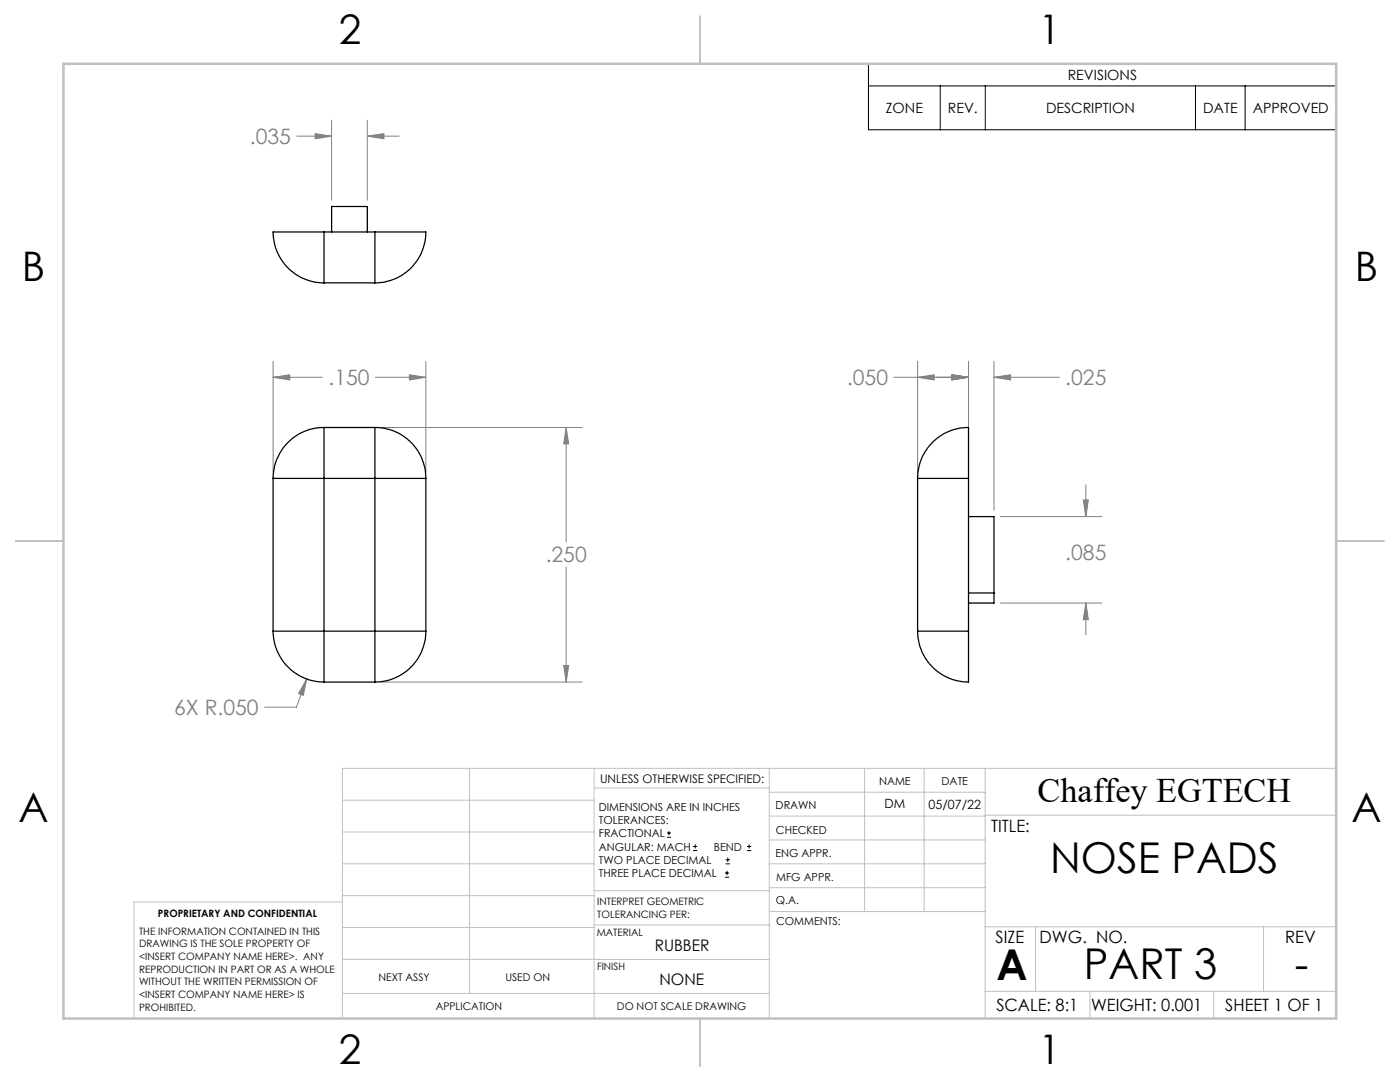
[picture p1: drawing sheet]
<svg xmlns="http://www.w3.org/2000/svg" width="279mm" height="216mm" viewBox="0 0 279 216" stroke-linecap="round" stroke-linejoin="round" font-family="sans-serif">
<g fill="none" stroke="#000" stroke-width=".2">
<path d="M173.3 12.7h93.4v13.2h-93.4zM173.3 17.1h93.4M187.6 17.1v8.8M196.6 17.1v8.8M238.6 17.1v8.8M248.5 17.1v8.8M133.1 167.1h.8M133.1 166.2h.8M133.5 165.8v.9M138.3 169.7h.8M138.3 168.9h.8M138.7 168.5v.8"/>
<path d="M144.7 175h.8M144.7 174.2h.8M144.8 172.4h.9M144.8 171.6h.9M145.1 173.8v.8M145.2 171.1v.9M149.1 169.7h.8M149.1 168.9h.8M149.5 168.5v.8"/>
</g>
<g fill="none" stroke="#808080" stroke-width=".2">
<path d="M59.2 27.2h7M62.9 26.7l3.3 .5-3.3 .5zM66.2 24v15.9M73.3 27.2l3.3-.5v1zM73.3 24v15.9M73.3 27.2h6.4M54.5 75.3l3.3-.5v1zM54.5 72.1v22.1M54.5 75.3h9.8M74.9 75.3h10.1M81.7 74.8l3.3 .5-3.3 .5zM85 72.1v22.1"/>
<path d="M178.4 75.3h14.9M183.1 75.3l3.3-.5v1zM183.1 72.1v22.1M190 74.8l3.3 .5-3.3 .5zM193.3 72.1v22.1M198.4 75.3l3.3-.5v1zM198.4 75.3h13M198.4 72.1v29.7M76.1 85.3h40.1M113 85.3l.5 3.3h-1zM113 85.3v22.8M216.2 99.8h1l-.5 3.3z"/>
<path d="M216.7 96.7v6.4M113 113.2v22.9M199.6 103.1h20.3M61.2 135.5l-.7 3.2-.9-.3zM61.2 135.5l-2 5.6h-6.4M76.1 136.1h40.1M112.5 132.8h1l-.5 3.3zM199.6 120.3h20.3M216.7 120.3l.5 3.3h-1zM216.7 120.3v6.4"/>
</g>
<g fill="none" stroke="#c0c0c0" stroke-width=".2">
<path d="M68.3 159.7h50.3M93.7 153.3v44.9M118.6 153.3v49.9M118.6 157.2h34.9M153.5 153.3v49.9M153.5 158.1h43.1M172.5 153.3v28.6M184.4 153.3v28.6M196.6 153.3v49.9M266.7 153.3h-198.4v49.9M68.3 178.7h50.3M68.3 172.4h50.3"/>
<path d="M68.3 166h50.3M68.3 180h-41.6v23.2M118.6 177.7h35M153.5 167.6h43.1M153.5 162.8h43.1M153.5 172.4h43.1M153.5 177.1h43.1M196.6 162.7h70.1M68.3 198.2h85.2M68.3 191.4l85.2 .1M68.3 185.1h50.3M118.6 184.6h35"/>
<path d="M153.6 181.9h43M196.6 197.8h70.1M196.6 184.9h70.1M206.7 184.9v12.9M217.5 197.8v5.4M242.2 197.8v5.4M252.2 184.9v12.9"/>
</g>
<path d="M139.7 3.2v9.5M3.1 107.9h9.6M266.7 107.9h9.5M139.7 203.2v9.6" fill="none" stroke="#c0c0c0" stroke-width=".25"/>
<path d="M12.7 12.7h254v190.5h-254z" fill="none" stroke="#c0c0c0" stroke-width=".5"/>
<path d="M113 85.3l.5 3.3h-1zM112.5 132.8h1l-.5 3.3zM54.5 75.3l3.3-.5v1zM81.7 74.8l3.3 .5-3.3 .5zM61.2 135.5l-1.6 2.9 .9 .3zM62.9 26.7l3.3 .5-3.3 .5zM73.3 27.2l3.3-.5v1zM216.2 99.8h1l-.5 3.3zM216.7 120.3l.5 3.3h-1zM190 74.8l3.3 .5-3.3 .5zM198.4 75.3l3.3-.5v1zM190 74.8l3.3 .5-3.3 .5zM183.1 75.3l3.3-.5v1z" fill="#808080"/>
<g fill="none" stroke="#000" stroke-width=".25">
<path d="M64.7 46.3v10.1M64.7 46.3h-10.1a10 10 0 0 0 10.1 10.1M64.7 56.4h10.1M64.7 46.3h10.1M66.2 46.3v-5.1h7.1v5.1M74.8 46.3v10.1M74.8 46.3h10.1a10 10 0 0 1-10.1 10.1M54.5 95.5h10.2M54.5 95.5v30.4M64.7 85.3v10.2M64.7 85.3a10.2 10.2 0 0 0-10.2 10.2M64.7 95.5h10.1"/>
<path d="M64.7 85.3h10.1M64.7 95.5v30.4M74.8 85.3v10.2M74.8 95.5h10.2M74.8 85.3a10.1 10.1 0 0 1 10.2 10.2M74.8 95.5v30.4M85 95.5v30.4M183.1 95.5h10.2M183.1 95.5a10 10 0 0 1 10.2-10.1v10.1M183.1 95.5v30.4M193.3 95.5v30.4M193.3 118.3h5.1"/>
<path d="M193.3 103.1h5.1v17.2h-5.1M54.5 125.9h10.2M54.5 125.9a10.2 10.2 0 0 0 10.2 10.2M64.7 125.9v10.2M64.7 136.1h10.1M64.7 125.9h10.1M74.8 125.9v10.2M74.8 125.9h10.2M85 125.9a10.2 10.2 0 0 1-10.2 10.2M183.1 125.9h10.2M183.1 125.9a10.1 10.1 0 0 0 10.2 10.1v-10.1"/>
</g>
<g font-size="8.5">
<text x="209.6" y="174.2">NOSE PADS</text>
<text x="198.9" y="195.5">A</text>
<text x="216.3" y="195.4">PART 3</text>
<text x="258.4" y="195.4">-</text>
</g>
<g font-size="8.1">
<text x="67.6" y="8.9">2</text>
<text x="207.3" y="8.9">1</text>
<text x="4.4" y="56.1">B</text>
<text x="270.4" y="56.1">B</text>
<text x="3.7" y="164.1">A</text>
<text x="269.7" y="164.1">A</text>
<text x="67.6" y="212.4">2</text>
<text x="207.3" y="212.4">1</text>
</g>
<text font-size="6.9" x="207.1" y="160.1">Chaffey EGTECH</text>
<g font-size="4.2" fill="#808080">
<text x="49.9" y="28.8">.035</text>
<text x="65.6" y="76.9">.150</text>
<text x="169" y="76.9">.050</text>
<text x="212.6" y="76.9">.025</text>
<text x="108.9" y="112.2">.250</text>
<text x="212.6" y="111.7">.085</text>
<text x="34.8" y="142.7">6X R.050</text>
</g>
<g font-size="3.4">
<text x="197.8" y="166">TITLE:</text>
<text x="198.7" y="188.1">SIZE</text>
<text x="207.5" y="188.1">DWG. NO.</text>
<text x="256.5" y="188.2">REV</text>
<text x="198.8" y="201.7">SCALE: 8:1</text>
<text x="217.7" y="201.8">WEIGHT: 0.001</text>
<text x="244.5" y="201.7">SHEET 1 OF 1</text>
</g>
<g font-size="3.2">
<text x="130.7" y="189.8">RUBBER</text>
<text x="131.6" y="196.6">NONE</text>
</g>
<g font-size="2.8">
<text x="213.1" y="16">REVISIONS</text>
<text x="176.8" y="22.6">ZONE</text>
<text x="189.2" y="22.6">REV.</text>
<text x="208.8" y="22.6">DESCRIPTION</text>
<text x="240.1" y="22.6">DATE</text>
<text x="250" y="22.6">APPROVED</text>
</g>
<g font-size="2.5">
<text x="176.5" y="161.3">DM</text>
<text x="185.3" y="161.4">05/07/22</text>
</g>
<text font-size="2.4" x="119.8" y="156.2">UNLESS OTHERWISE SPECIFIED:</text>
<g font-size="2.2">
<text x="119.5" y="161.8">DIMENSIONS ARE IN INCHES</text>
<text x="154.8" y="161.4">DRAWN</text>
<text x="175.4" y="156.6">NAME</text>
<text x="187.9" y="156.7">DATE</text>
<text x="119.5" y="164.4">TOLERANCES:</text>
<text x="119.5" y="167.1">FRACTIONAL</text>
<text x="154.9" y="166.3">CHECKED</text>
<text x="119.5" y="169.7">ANGULAR: MACH</text>
<text x="119.5" y="172.4">TWO PLACE DECIMAL</text>
<text x="142.5" y="169.7">BEND</text>
<text x="154.8" y="171">ENG APPR.</text>
<text x="119.5" y="175">THREE PLACE DECIMAL</text>
<text x="154.9" y="175.7">MFG APPR.</text>
<text x="154.9" y="180.4">Q.A.</text>
<text x="154.9" y="184.6">COMMENTS:</text>
</g>
<g font-size="2.1">
<text x="75.5" y="195.7">NEXT ASSY</text>
<text x="100.9" y="195.7">USED ON</text>
<text x="86.9" y="201.5">APPLICATION</text>
<text x="123.1" y="201.6">DO NOT SCALE DRAWING</text>
</g>
<g font-size="2">
<text x="31.5" y="182.9">PROPRIETARY AND CONFIDENTIAL</text>
<text x="119.2" y="180.6">INTERPRET GEOMETRIC</text>
<text x="119.2" y="183.1">TOLERANCING PER:</text>
<text x="27.8" y="186.5">THE INFORMATION CONTAINED IN THIS</text>
<text x="27.8" y="189">DRAWING IS THE SOLE PROPERTY OF</text>
<text x="27.8" y="191.6">&lt;INSERT COMPANY NAME HERE&gt;. ANY</text>
<text x="119.1" y="186.7">MATERIAL</text>
<text x="27.8" y="194.1">REPRODUCTION IN PART OR AS A WHOLE</text>
<text x="27.8" y="196.6">WITHOUT THE WRITTEN PERMISSION OF</text>
<text x="119.1" y="193.5">FINISH</text>
<text x="27.8" y="199.1">&lt;INSERT COMPANY NAME HERE&gt; IS</text>
<text x="27.8" y="201.7">PROHIBITED.</text>
</g>
</svg>
